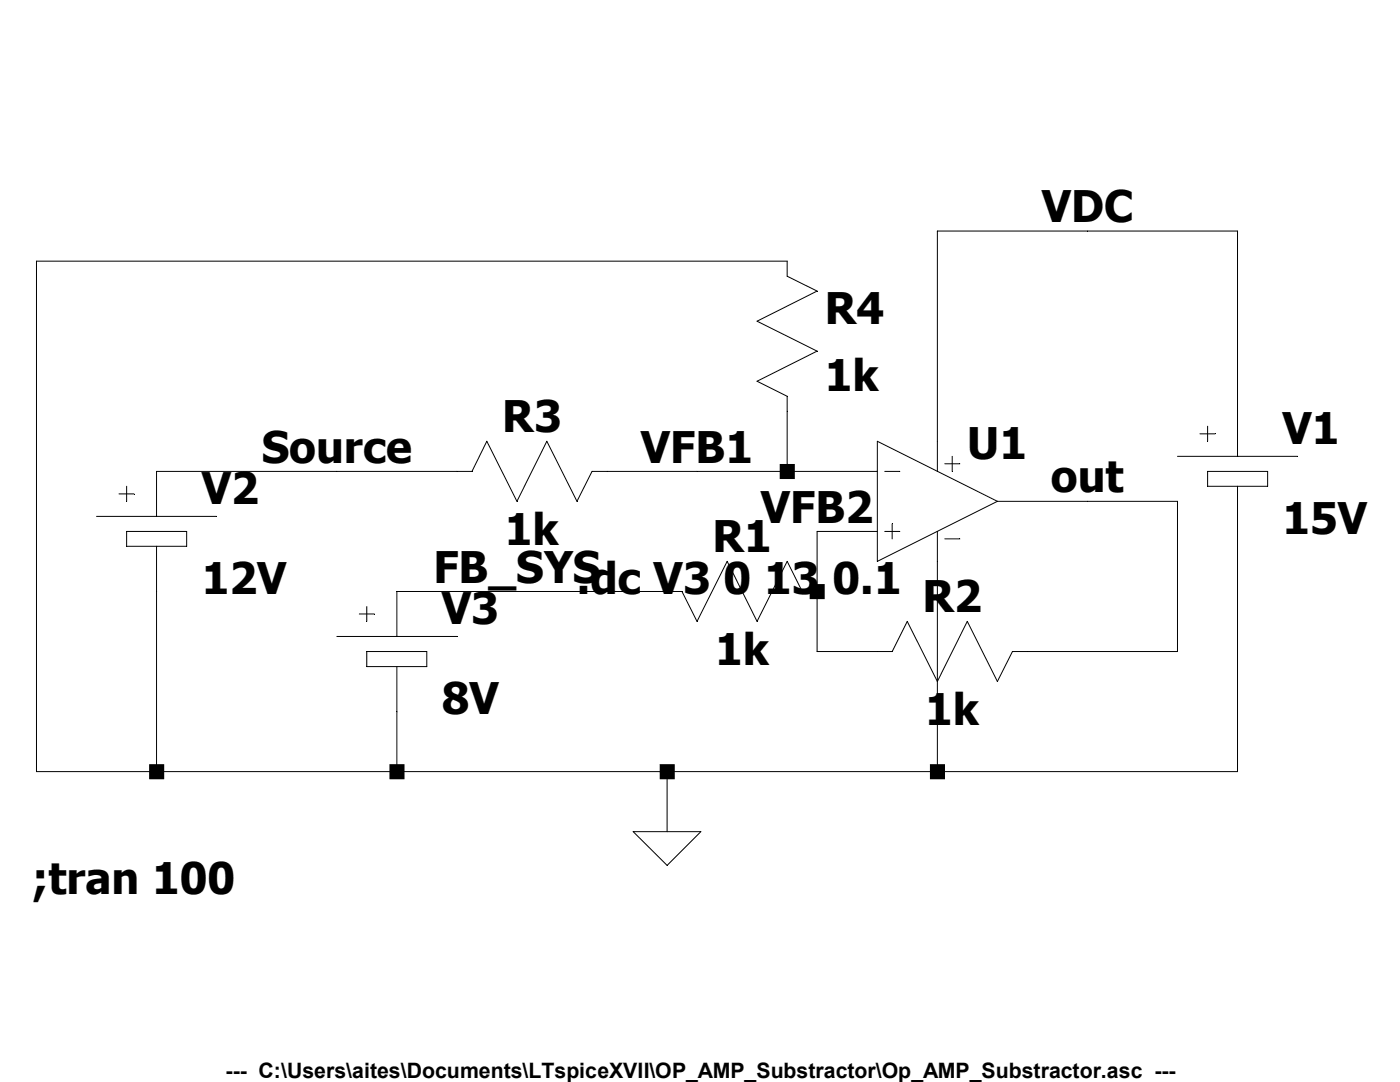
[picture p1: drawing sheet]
Version 4
SHEET 1 880 680
WIRE 288 48 208 48
WIRE 368 48 288 48
WIRE 128 64 -272 64
WIRE 368 144 368 48
WIRE 208 160 208 48
WIRE -112 176 -208 176
WIRE -48 176 -112 176
WIRE 80 176 32 176
WIRE 128 176 128 144
WIRE 128 176 80 176
WIRE 176 176 128 176
WIRE 288 192 240 192
WIRE 336 192 288 192
WIRE 176 208 144 208
WIRE -16 240 -80 240
WIRE 64 240 -16 240
WIRE 144 240 144 208
WIRE 144 272 144 240
WIRE 176 272 144 272
WIRE 336 272 336 192
WIRE 336 272 256 272
WIRE -272 336 -272 64
WIRE -208 336 -208 240
WIRE -208 336 -272 336
WIRE -80 336 -80 304
WIRE -80 336 -208 336
WIRE 64 336 -80 336
WIRE 208 336 208 224
WIRE 208 336 64 336
WIRE 368 336 368 208
WIRE 368 336 208 336
WIRE 64 368 64 336
FLAG 64 368 0
FLAG 288 48 VDC
FLAG -112 176 Source
FLAG -16 240 FB_SYS
FLAG 288 192 out
FLAG 80 176 VFB1
FLAG 144 208 VFB2
SYMBOL Misc\\cell 368 144 R0
SYMATTR InstName V1
SYMATTR Value 15V
SYMBOL OpAmps\\UniversalOpAmp 208 192 R0
SYMATTR InstName U1
SYMBOL res 160 256 M270
WINDOW 0 32 56 VTop 2
WINDOW 3 0 56 VBottom 2
SYMATTR InstName R1
SYMATTR Value 1k
SYMBOL res 272 256 R90
WINDOW 0 0 56 VBottom 2
WINDOW 3 32 56 VTop 2
SYMATTR InstName R2
SYMATTR Value 1k
SYMBOL res 48 160 R90
WINDOW 0 0 56 VBottom 2
WINDOW 3 32 56 VTop 2
SYMATTR InstName R3
SYMATTR Value 1k
SYMBOL res 112 48 R0
SYMATTR InstName R4
SYMATTR Value 1k
SYMBOL Misc\\cell -208 176 R0
SYMATTR InstName V2
SYMATTR Value 12V
SYMBOL Misc\\cell -80 240 R0
SYMATTR InstName V3
SYMATTR Value 8V
TEXT -274 392 Left 2 !;tran 100
TEXT 16 232 Left 2 !.dc V3 0 13 0.1
